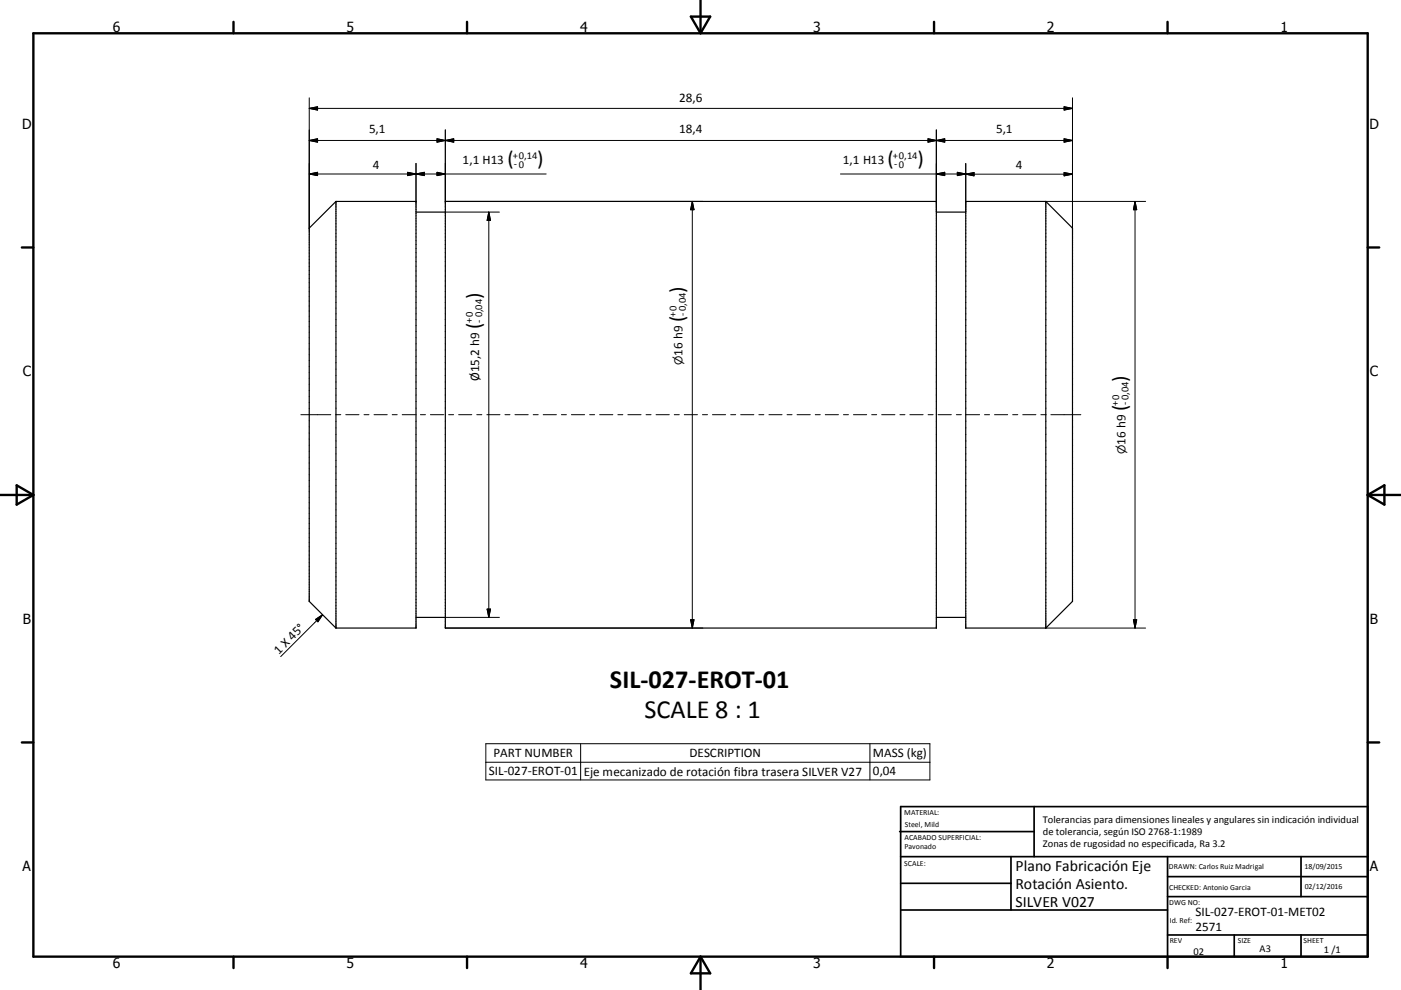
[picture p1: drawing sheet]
<svg xmlns="http://www.w3.org/2000/svg" width="420mm" height="297mm" viewBox="0 0 420 297" stroke-linecap="round" stroke-linejoin="round" font-family="sans-serif">
<path d="M100.7 60.4l-8 8v112l8 8M100.7 60.4v128M100.7 60.4h24v128h-24M124.7 63.6h8.8M133.5 60.4h147.2v128h-147.2zM280.7 63.6h8.8M313.5 60.4h-24v128h24M313.5 60.4v128M313.5 60.4l8 8v112l-8 8M124.7 185.2h8.8M280.7 185.2h8.8" fill="none" stroke="#000" stroke-width=".36"/>
<g fill="none" stroke="#000" stroke-width=".71">
<path d="M10 10h400v277h-400zM70 6.6v3.4M140 6.6v3.4M207.1 5h5.8l-2.9 5zM210 0v10M280 6.6v3.4M350 6.6v3.4M6.6 74.2h3.4M410 74.2h3.5M0 148.5h10M5 145.6l5 2.9-5 2.9zM410 148.5h10.1"/>
<path d="M410 148.5l5.1-2.9v5.8zM6.6 222.7h3.4M410 222.7h3.5M70 287v3.4M140 287v3.4M210 287v10M210 287l2.9 5h-5.8zM280 287v3.4M350 287v3.4"/>
</g>
<g fill="none" stroke="#000" stroke-width=".51">
<path d="M269.7 249.5h40.3M270 242h140v45h-140zM270 257h140M303.1 257v16M310 242v15M350 257v30M390.1 257v12M270 265h33.1M270 273h80M350 269h60M350 263h60M350 280.5h60"/>
<path d="M370 280.5v6.5M390.1 280.5v6.5"/>
</g>
<g fill="none" stroke="#000" stroke-width=".3">
<path d="M92.7 32.5h228.8M92.7 32.5l2.5-.5v1zM92.7 29.3v39.1M133.5 39v21.4h77.2M280.7 39v24.6M319 32l2.5 .5-2.5 .5zM321.5 29.3v39.1M92.7 42.1l2.5-.5v1.1zM92.7 52.2l2.5-.5v1zM92.7 42.1h228.8M92.7 52.2h71M122.2 51.7l2.5 .5-2.5 .5z"/>
<path d="M124.7 49v11.4M124.7 52.2l2.5-.5v1zM131 41.6v1.1l5-1.1v1.1zM131 51.7l2.5 .5-2.5 .5zM252 52.2h37.5M278.2 41.6v1.1l5-1.1v1.1zM280.7 52.2l2.5-.5v1zM287 51.7l2.5 .5-2.5 .5zM289.5 52.2h32M289.5 52.2l2.5-.4v1zM289.5 49v14.6M319 41.6l2.5 .5-2.5 .6z"/>
<path d="M319 51.8l2.5 .4-2.5 .6zM133.5 63.6h16.2M146.5 63.6v121.6M146.5 63.6l.6 2.5h-1.1zM207.6 60.4v128M207.6 60.4l.5 2.5h-1zM313.5 60.4h30M340.3 60.4l.5 2.5h-1zM340.3 60.4v128M90.2 124.4h9M100.7 124.4h1.5M103.7 124.4h3.9"/>
<path d="M109.1 124.4h1.5M112.1 124.4h4M117.6 124.4h1.5M120.6 124.4h3.9M126 124.4h1.5M129 124.4h4M134.5 124.4h1.5M137.5 124.4h3.9M142.9 124.4h1.6M146 124.4h3.9M151.4 124.4h1.5M154.4 124.4h4"/>
<path d="M159.9 124.4h1.5M162.9 124.4h3.9M168.3 124.4h1.5M171.3 124.4h4M176.8 124.4h1.5M179.8 124.4h3.9M185.2 124.4h1.5M188.2 124.4h4M193.7 124.4h1.5M196.7 124.4h4M202.2 124.4h1.4M205.1 124.4h4"/>
<path d="M210.6 124.4h1.5M213.6 124.4h3.9M219.1 124.4h1.5M222.1 124.4h3.9M227.5 124.4h1.5M230.5 124.4h4M236 124.4h1.5M239 124.4h3.9M244.4 124.4h1.5M247.4 124.4h4M252.9 124.4h1.5M255.9 124.4h3.9"/>
<path d="M261.3 124.4h1.5M264.3 124.4h4M269.8 124.4h1.5M272.8 124.4h4M278.3 124.4h1.5M281.3 124.4h3.9M286.7 124.4h1.5M289.7 124.4h4M295.2 124.4h1.5M298.2 124.4h3.9M303.6 124.4h1.5M306.6 124.4h4"/>
<path d="M312.1 124.4h1.5M315.1 124.4h8.9M94.6 185.8l2.1-1.4-1.4 2.1zM96.7 184.4l-12.5 12.6M133.5 188.4h77.2M133.5 185.2h16.2M146 182.7h1.1l-.6 2.5zM207.1 185.9h1l-.5 2.5zM313.5 188.4h30M339.8 185.9h1l-.5 2.5zM145.7 223.1h133.1v10.9h-133.1zM145.7 228.7h133.1"/>
<path d="M174.1 223.1v10.9M260.8 223.1v10.9"/>
</g>
<g fill="#000" stroke="#000" stroke-width=".3">
<path d="M92.7 32.5l2.5-.5v1zM319 32l2.5 .5-2.5 .5zM92.7 52.2l2.5-.5v1zM92.7 42.1l2.5-.5v1.1zM122.2 51.7l2.5 .5-2.5 .5zM124.7 52.2l2.5-.5v1zM131 51.7l2.5 .5-2.5 .5zM131 41.6l2.5 .5-2.5 .6zM133.5 42.1l2.5-.5v1.1zM278.2 41.6l2.5 .5-2.5 .6zM280.7 52.2l2.5-.5v1zM280.7 42.1l2.5-.5v1.1z"/>
<path d="M287 51.7l2.5 .5-2.5 .5zM289.5 52.2l2.5-.4v1zM319 51.8l2.5 .4-2.5 .6zM319 41.6l2.5 .5-2.5 .6zM146.5 63.6l.6 2.5h-1.1zM207.6 60.4l.5 2.5h-1zM340.3 60.4l.5 2.5h-1zM94.6 185.8l2.1-1.4-1.4 2.1zM146 182.7h1.1l-.6 2.5zM207.1 185.9h1l-.5 2.5zM339.8 185.9h1l-.5 2.5z"/>
</g>
<g font-size="7.9">
<text x="182.9" y="206.5">SIL-027-EROT-01</text>
<text x="193.2" y="215.5">SCALE 8 : 1</text>
</g>
<g font-size="6.3">
<text x="152.1" y="49.6">(</text>
<text x="161" y="49.6">)</text>
<text x="266.1" y="49.6">(</text>
<text x="275.1" y="49.6">)</text>
<text x="144" y="89.7" transform="rotate(-90 144 89.7)">)</text>
<text x="205" y="87.8" transform="rotate(-90 205 87.8)">)</text>
<text x="144" y="98.6" transform="rotate(-90 144 98.6)">(</text>
<text x="205" y="96.7" transform="rotate(-90 205 96.7)">(</text>
<text x="337.7" y="114.5" transform="rotate(-90 337.7 114.5)">)</text>
<text x="337.7" y="123.4" transform="rotate(-90 337.7 123.4)">(</text>
</g>
<g font-size="4.7">
<text x="304.5" y="261.2">Plano Fabricación Eje</text>
<text x="304.5" y="266.6">Rotación Asiento.</text>
<text x="304.5" y="272">SILVER V027</text>
</g>
<g font-size="4.2">
<text x="33.9" y="9.6">6</text>
<text x="103.9" y="9.6">5</text>
<text x="173.9" y="9.6">4</text>
<text x="243.8" y="9.6">3</text>
<text x="313.9" y="9.6">2</text>
<text x="383.9" y="9.6">1</text>
<text x="6.7" y="38.7">D</text>
<text x="410.5" y="38.7">D</text>
<text x="6.9" y="112.9">C</text>
<text x="410.7" y="112.9">C</text>
<text x="6.9" y="187.1">B</text>
<text x="410.7" y="187.1">B</text>
<text x="6.8" y="261.4">A</text>
<text x="410.7" y="261.4">A</text>
<text x="33.9" y="290.4">6</text>
<text x="103.9" y="290.4">5</text>
<text x="173.9" y="290.4">4</text>
<text x="243.8" y="290.4">3</text>
<text x="313.9" y="290.4">2</text>
<text x="383.9" y="290.4">1</text>
</g>
<g font-size="3.9">
<text x="203.6" y="30.5">28,6</text>
<text x="110.7" y="40">5,1</text>
<text x="203.6" y="40">18,4</text>
<text x="298.6" y="40">5,1</text>
<text x="111.8" y="50.7">4</text>
<text x="138.7" y="49.2">1,1 H13</text>
<text x="252.7" y="49.2">1,1 H13</text>
<text x="304.5" y="50.7">4</text>
<text x="204.6" y="106.8" transform="rotate(-90 204.6 106.8)">16 h9</text>
<text x="143.7" y="114.3" transform="rotate(-90 143.7 114.3)">Ø15,2 h9</text>
<text x="337.4" y="133.5" transform="rotate(-90 337.4 133.5)">16 h9</text>
<text x="83.6" y="196.4" transform="rotate(-45 83.6 196.4)">1 X 45°</text>
<text x="147.9" y="227.2">PART NUMBER</text>
<text x="206.8" y="227.2">DESCRIPTION</text>
<text x="261.7" y="227.2">MASS (kg)</text>
<text x="146.6" y="232.6">SIL-027-EROT-01</text>
<text x="175" y="232.7">Eje mecanizado de rotación fibra trasera SILVER V27</text>
<text x="261.7" y="232.6">0,04</text>
<text x="358.4" y="274.9">SIL-027-EROT-01-MET02</text>
<text x="358.4" y="279.4">2571</text>
</g>
<g font-size="3.3">
<text x="204.6" y="109.6" transform="rotate(-90 204.6 109.6)">⌀</text>
<text x="337.4" y="136.3" transform="rotate(-90 337.4 136.3)">⌀</text>
</g>
<g font-size="3.1">
<text x="153.8" y="47.8">+0,14</text>
<text x="267.7" y="47.8">+0,14</text>
<text x="154" y="50.2">- 0</text>
<text x="268.1" y="50.2">-0</text>
<text x="202.7" y="95.2" transform="rotate(-90 202.7 95.2)">+0</text>
<text x="205.6" y="94.8" transform="rotate(-90 205.6 94.8)">-0,04</text>
<text x="141.6" y="97" transform="rotate(-90 141.6 97)">+0</text>
<text x="144.5" y="96.8" transform="rotate(-90 144.5 96.8)">- 0,04</text>
<text x="335.4" y="121.8" transform="rotate(-90 335.4 121.8)">+0</text>
<text x="338.2" y="121.5" transform="rotate(-90 338.2 121.5)">-0,04</text>
<text x="312.7" y="246.8">Tolerancias para dimensiones lineales y angulares sin indicación individual</text>
<text x="312.7" y="250.4">de tolerancia, según ISO 2768-1:1989</text>
<text x="312.7" y="254">Zonas de rugosidad no especificada, Ra 3.2</text>
<text x="357.8" y="286.5">02</text>
<text x="377.6" y="285.6">A3</text>
<text x="396.9" y="285.9">1 /1</text>
</g>
<g font-size="2.4">
<text x="271.1" y="244.4">MATERIAL:</text>
<text x="271.2" y="252">ACABADO SUPERFICIAL:</text>
<text x="271.3" y="248">Steel, Mild</text>
<text x="271.2" y="254.7">Pavonado</text>
<text x="271.1" y="259.7">SCALE:</text>
<text x="350.4" y="260.8">DRAWN: Carlos Ruiz Madrigal</text>
<text x="391.1" y="260.6">18/09/2015</text>
<text x="350.5" y="267">CHECKED: Antonio Garcia</text>
<text x="391.2" y="266.7">02/12/2016</text>
<text x="350.5" y="271.4">DWG NO:</text>
<text x="350.7" y="276.9">Id. Ref:</text>
<text x="350.7" y="282.8">REV</text>
<text x="371.1" y="282.9">SIZE</text>
<text x="390.8" y="283">SHEET</text>
</g>
</svg>
